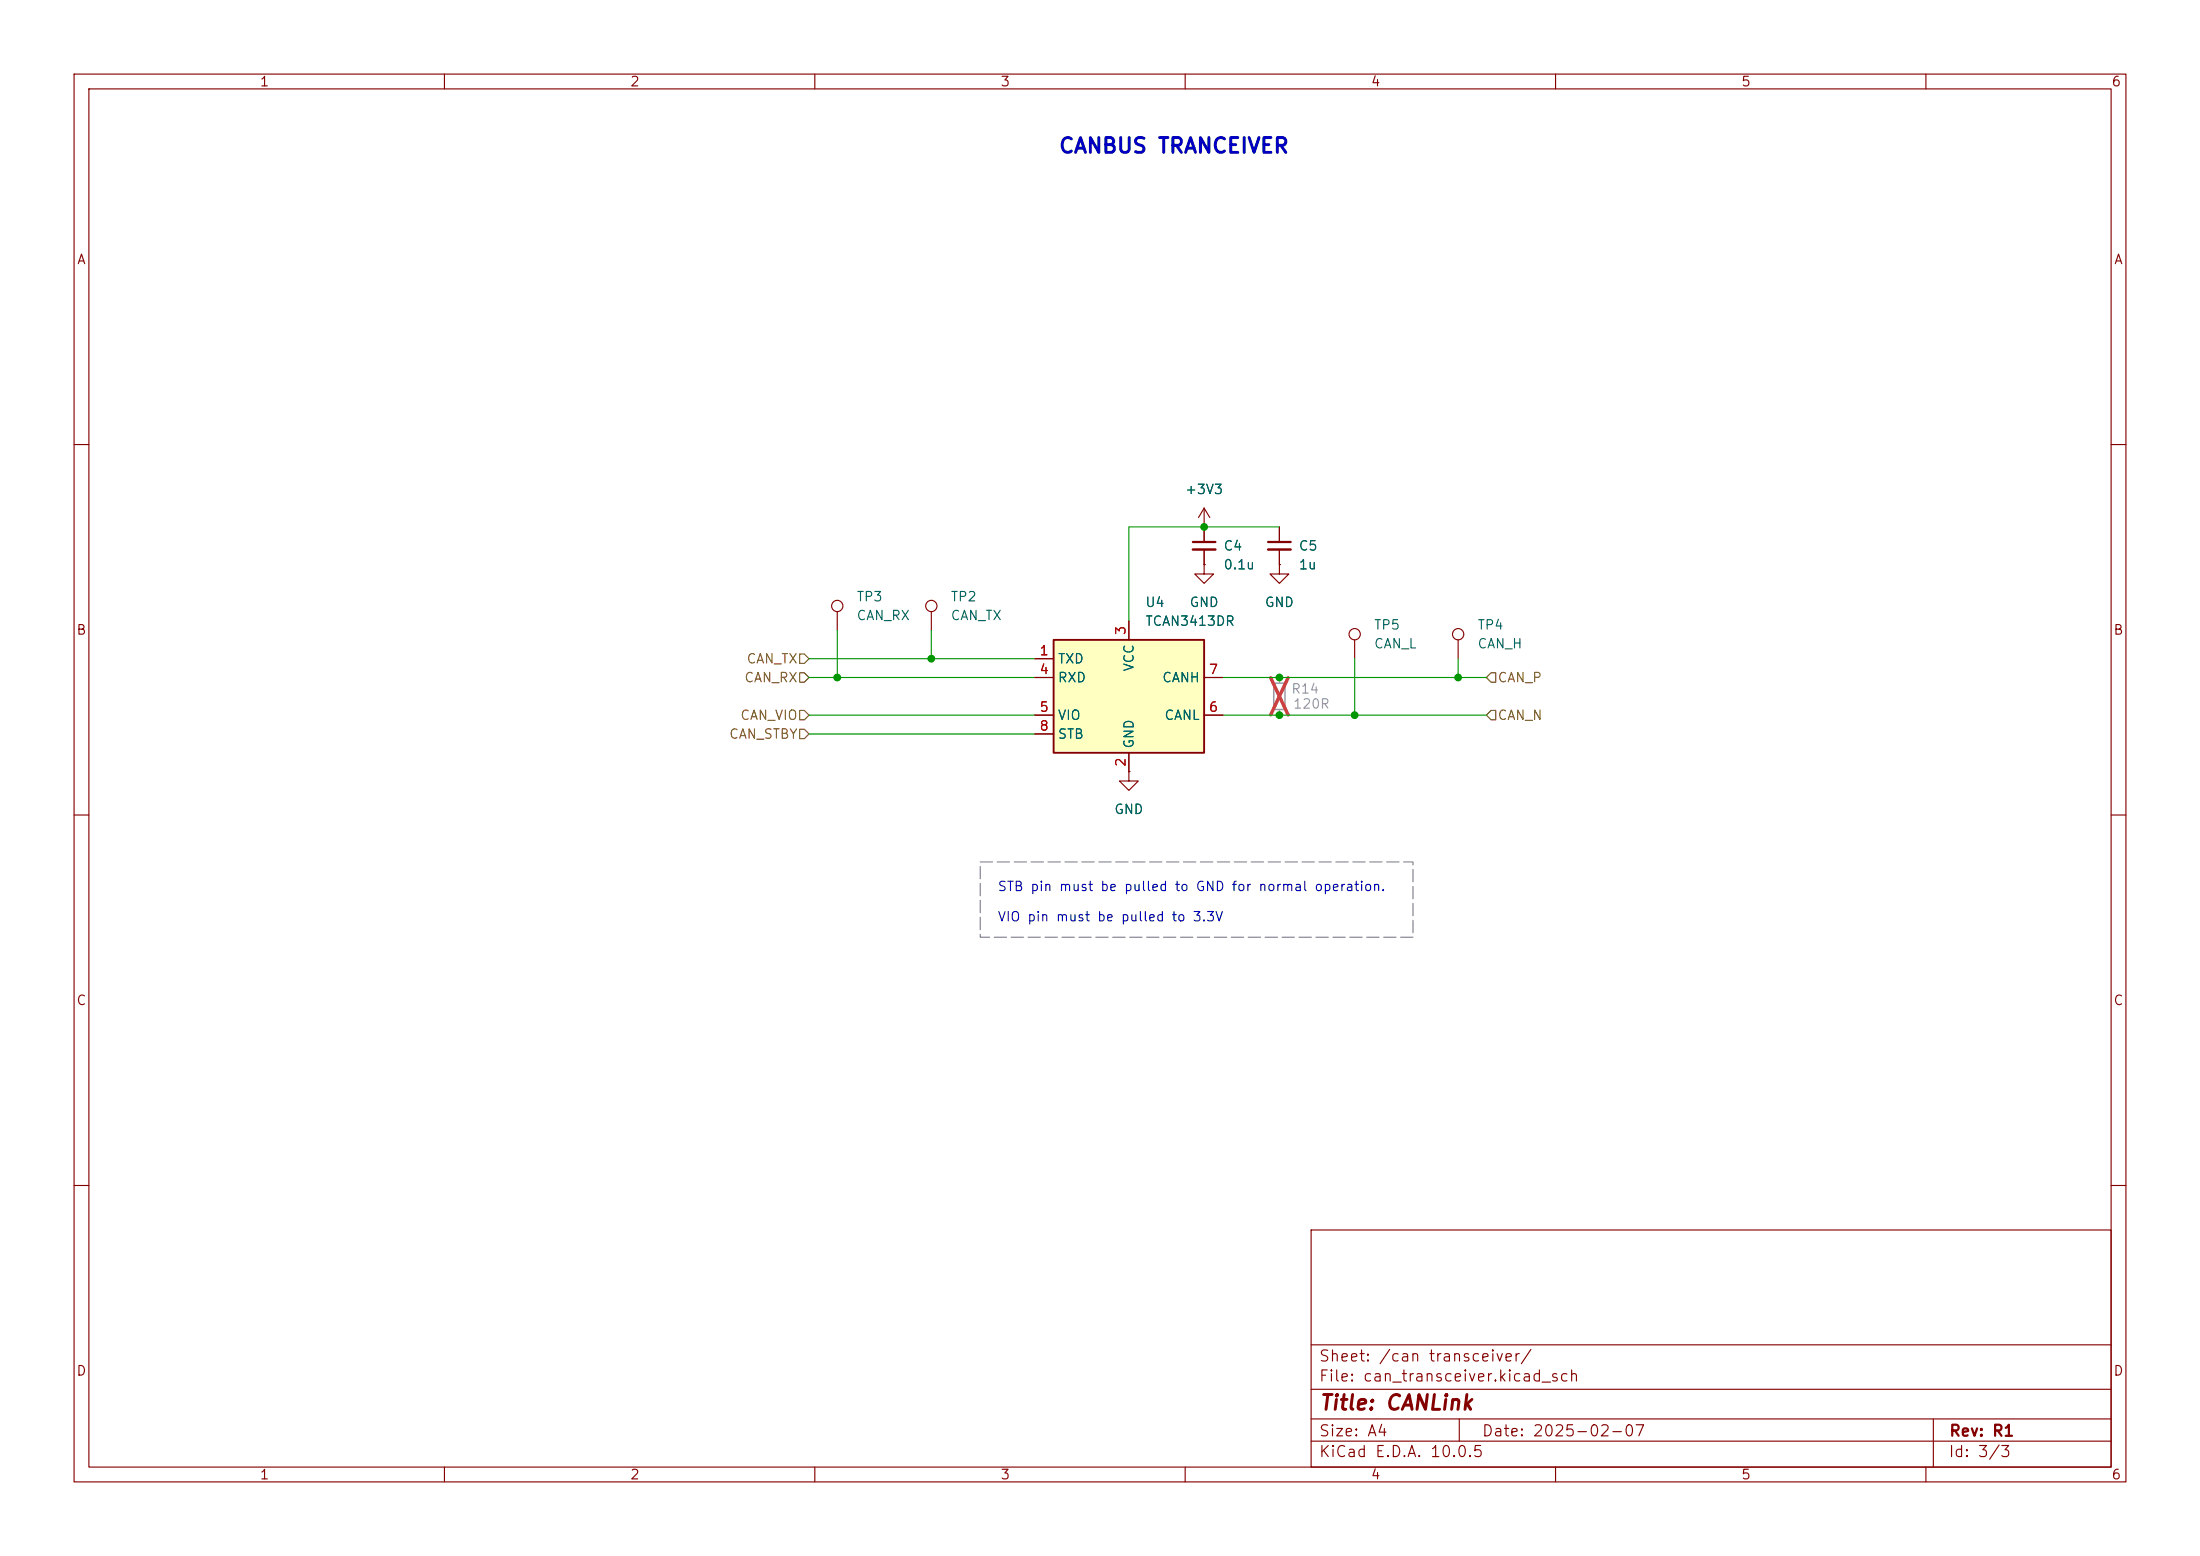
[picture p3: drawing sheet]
<svg xmlns="http://www.w3.org/2000/svg" width="297mm" height="210mm" viewBox="0 0 297 210" stroke-linecap="round" stroke-linejoin="round" font-family="sans-serif">
<g fill="none" stroke="#840000" stroke-width=".15">
<path d="M10 10h277v190h-277zM12 12h273v186h-273zM60 10v2M110 10v2M160 10v2M210 10v2M260 10v2M10 60h2M162.6 71.1h.1M162.6 68.6l-.8 1.3M162.6 68.6l.7 1.3M162.6 68.6v4.6"/>
<path d="M162.6 74.2v2M285 60h2M113 82.6v2.5M125.7 82.6v2.5M182.9 86.4v2.5M196.8 86.4v2.5M10 110h2M152.4 104.1v1.3h1.3l-1.3 1.3-1.3-1.3h1.3M152.4 104.1h.1M285 110h2M10 160h2M177 166h108v32h-108z"/>
<path d="M285 160h2M60 198v2M110 198v2M160 198v2M177 194.5h108M177 191.5h108M177 187.5h108M177 181.5h108M197 191.5v3M210 198v2M260 198v2M261 191.5v6.5"/>
<circle cx="113" cy="81.8" r=".76"/>
<circle cx="125.7" cy="81.8" r=".76"/>
<circle cx="182.9" cy="85.6" r=".76"/>
<circle cx="196.8" cy="85.6" r=".76"/>
</g>
<path d="M172 92.2h1.5v3.6h-1.5z" fill="none" stroke="#a1a1a1" stroke-width=".2"/>
<path d="M172.7 91.4v.8M172.7 95.8v.7" fill="none" stroke="#a1a1a1" stroke-width=".15"/>
<path d="M171.5 91.5l2.4 5M173.9 91.5l-2.4 5" fill="none" stroke="#e12e31" stroke-width=".46"/>
<path d="M161 73.2h3.1" fill="none" stroke="#840000" stroke-width=".3"/>
<path d="M161 74.2h3.1" fill="none" stroke="#840000" stroke-width=".33"/>
<path d="M142.2 86.4h20.4v15.2h-20.4z" fill="#ffffc2"/>
<path d="M142.2 86.4h20.4v15.2h-20.4z" fill="none" stroke="#840000" stroke-width=".25"/>
<g fill="none" stroke="#840000" stroke-width=".15">
<path d="M162.6 76.2v1.3h1.2l-1.2 1.2-1.3-1.2h1.3M162.6 76.2h.1M162.6 71.1h.1M162.6 71.1v2.1M162.6 74.2v2M172.7 76.2v1.3h1.3l-1.3 1.2-1.3-1.2h1.3M172.7 76.2h.1M172.7 71.1v2.1M172.7 74.2v2M139.7 88.9h2.5M139.7 91.4h2.5M139.7 96.5h2.5"/>
<path d="M139.7 99.1h2.5M152.4 83.8v2.6M162.6 91.4h2.5M162.6 96.5h2.5M152.4 104.1h.1M152.4 101.6v2.5"/>
</g>
<path d="M171.2 73.2h3" fill="none" stroke="#840000" stroke-width=".3"/>
<path d="M171.2 74.2h3" fill="none" stroke="#840000" stroke-width=".33"/>
<path d="M107.9 88.3h.7l.6 .6-.6 .6h-.7zM107.9 95.9h.7l.6 .6-.6 .7h-.7zM107.9 98.4h.7l.6 .7-.6 .6h-.7zM107.9 90.8h.7l.6 .6-.6 .7h-.7zM201.3 90.8h.6v1.3h-.6l-.6-.7zM201.3 95.9h.6v1.3h-.6l-.6-.7z" fill="none" stroke="#725600" stroke-width=".15"/>
<path d="M172.7 71.1h-20.3v12.7M109.2 96.5h30.5M109.2 91.4h30.5M109.2 88.9h30.5M109.2 99.1h30.5M113 85.1v6.3M125.7 85.1v3.8M165.1 96.5h35.6M165.1 91.4h35.6M182.9 88.9v7.6M196.8 88.9v2.5" fill="none" stroke="#009600" stroke-width=".15"/>
<path d="M132.3 116.3h58.5v10.2h-58.5z" fill="none" stroke="#848484" stroke-width=".15" stroke-dasharray="1.7 .6"/>
<g fill="#009600" stroke="#009600" stroke-width=".14">
<circle cx="182.9" cy="96.5" r=".46"/>
<circle cx="172.7" cy="96.5" r=".46"/>
<circle cx="162.6" cy="71.1" r=".46"/>
<circle cx="172.7" cy="91.4" r=".46"/>
<circle cx="125.7" cy="88.9" r=".46"/>
<circle cx="113" cy="91.4" r=".46"/>
<circle cx="196.8" cy="91.4" r=".46"/>
</g>
<text font-size="2" fill="#0000c2" x="142.8" y="21.2">CANBUS TRANCEIVER</text>
<text font-size="2" fill="#840000" x="178" y="190.8">Title: CANLink</text>
<g font-size="1.5" fill="#840000">
<text x="178" y="184.1">Sheet: /can transceiver/</text>
<text x="178" y="186.8">File: can_transceiver.kicad_sch</text>
<text x="178" y="197">KiCad E.D.A. 10.0.5</text>
<text x="178" y="194.2">Size: A4</text>
<text x="200" y="194.2">Date: 2025-02-07</text>
<text x="263" y="197">Id: 3/3</text>
<text x="263" y="194.2">Rev: R1</text>
</g>
<g font-size="1.3" fill="#840000">
<text x="35" y="12">1</text>
<text x="85" y="12">2</text>
<text x="135" y="12">3</text>
<text x="185" y="12">4</text>
<text x="235" y="12">5</text>
<text x="285" y="12">6</text>
<text x="10.3" y="36">A</text>
<text x="285.3" y="36">A</text>
<text x="10.2" y="86">B</text>
<text x="285.2" y="86">B</text>
<text x="10.2" y="136">C</text>
<text x="285.2" y="136">C</text>
<text x="10.2" y="186">D</text>
<text x="285.2" y="186">D</text>
<text x="35" y="200">1</text>
<text x="85" y="200">2</text>
<text x="135" y="200">3</text>
<text x="185" y="200">4</text>
<text x="235" y="200">5</text>
<text x="285" y="200">6</text>
</g>
<g font-size="1.3" fill="#006464">
<text x="159.9" y="67">+3V3</text>
<text x="165.1" y="74.6">C4</text>
<text x="165.1" y="77.2">0.1u</text>
<text x="175.2" y="74.6">C5</text>
<text x="175.2" y="77.2">1u</text>
<text x="115.6" y="81.5">TP3</text>
<text x="128.3" y="81.5">TP2</text>
<text x="154.5" y="82.2">U4</text>
<text x="160.5" y="82.2">GND</text>
<text x="170.7" y="82.2">GND</text>
<text x="115.6" y="84">CAN_RX</text>
<text x="128.3" y="84">CAN_TX</text>
<text x="142.7" y="89.9">TXD</text>
<text x="154.5" y="84.8">TCAN3413DR</text>
<text x="185.4" y="85.3">TP5</text>
<text x="185.4" y="87.8">CAN_L</text>
<text x="199.4" y="85.3">TP4</text>
<text x="199.4" y="87.8">CAN_H</text>
<text x="142.7" y="92.4">RXD</text>
<text x="153.4" y="90.7" transform="rotate(-90 153.4 90.7)">VCC</text>
<text x="156.8" y="92.4">CANH</text>
<text x="142.7" y="97.5">VIO</text>
<text x="142.7" y="100">STB</text>
<text x="153.4" y="101.1" transform="rotate(-90 153.4 101.1)">GND</text>
<text x="157.1" y="97.5">CANL</text>
<text x="150.3" y="110.2">GND</text>
</g>
<g font-size="1.3" fill="#725600">
<text x="100.7" y="89.9">CAN_TX</text>
<text x="100.4" y="92.4">CAN_RX</text>
<text x="202.1" y="92.4">CAN_P</text>
<text x="98.3" y="100">CAN_STBY</text>
<text x="99.9" y="97.5">CAN_VIO</text>
<text x="202.1" y="97.5">CAN_N</text>
</g>
<g font-size="1.3" fill="#a90000">
<text x="140.2" y="88.8">1</text>
<text x="152.3" y="85.8" transform="rotate(-90 152.3 85.8)">3</text>
<text x="140.2" y="91.3">4</text>
<text x="163.1" y="91.3">7</text>
<text x="140.2" y="96.4">5</text>
<text x="140.2" y="98.9">8</text>
<text x="163.1" y="96.4">6</text>
<text x="152.3" y="103.6" transform="rotate(-90 152.3 103.6)">2</text>
</g>
<g font-size="1.3" fill="#989898">
<text x="174.2" y="93.9">R14</text>
<text x="174.5" y="96">120R</text>
</g>
<g font-size="1.3" fill="#0000c2">
<text x="134.6" y="120.6">STB pin must be pulled to GND for normal operation.</text>
<text x="134.6" y="124.7">VIO pin must be pulled to 3.3V</text>
</g>
</svg>
